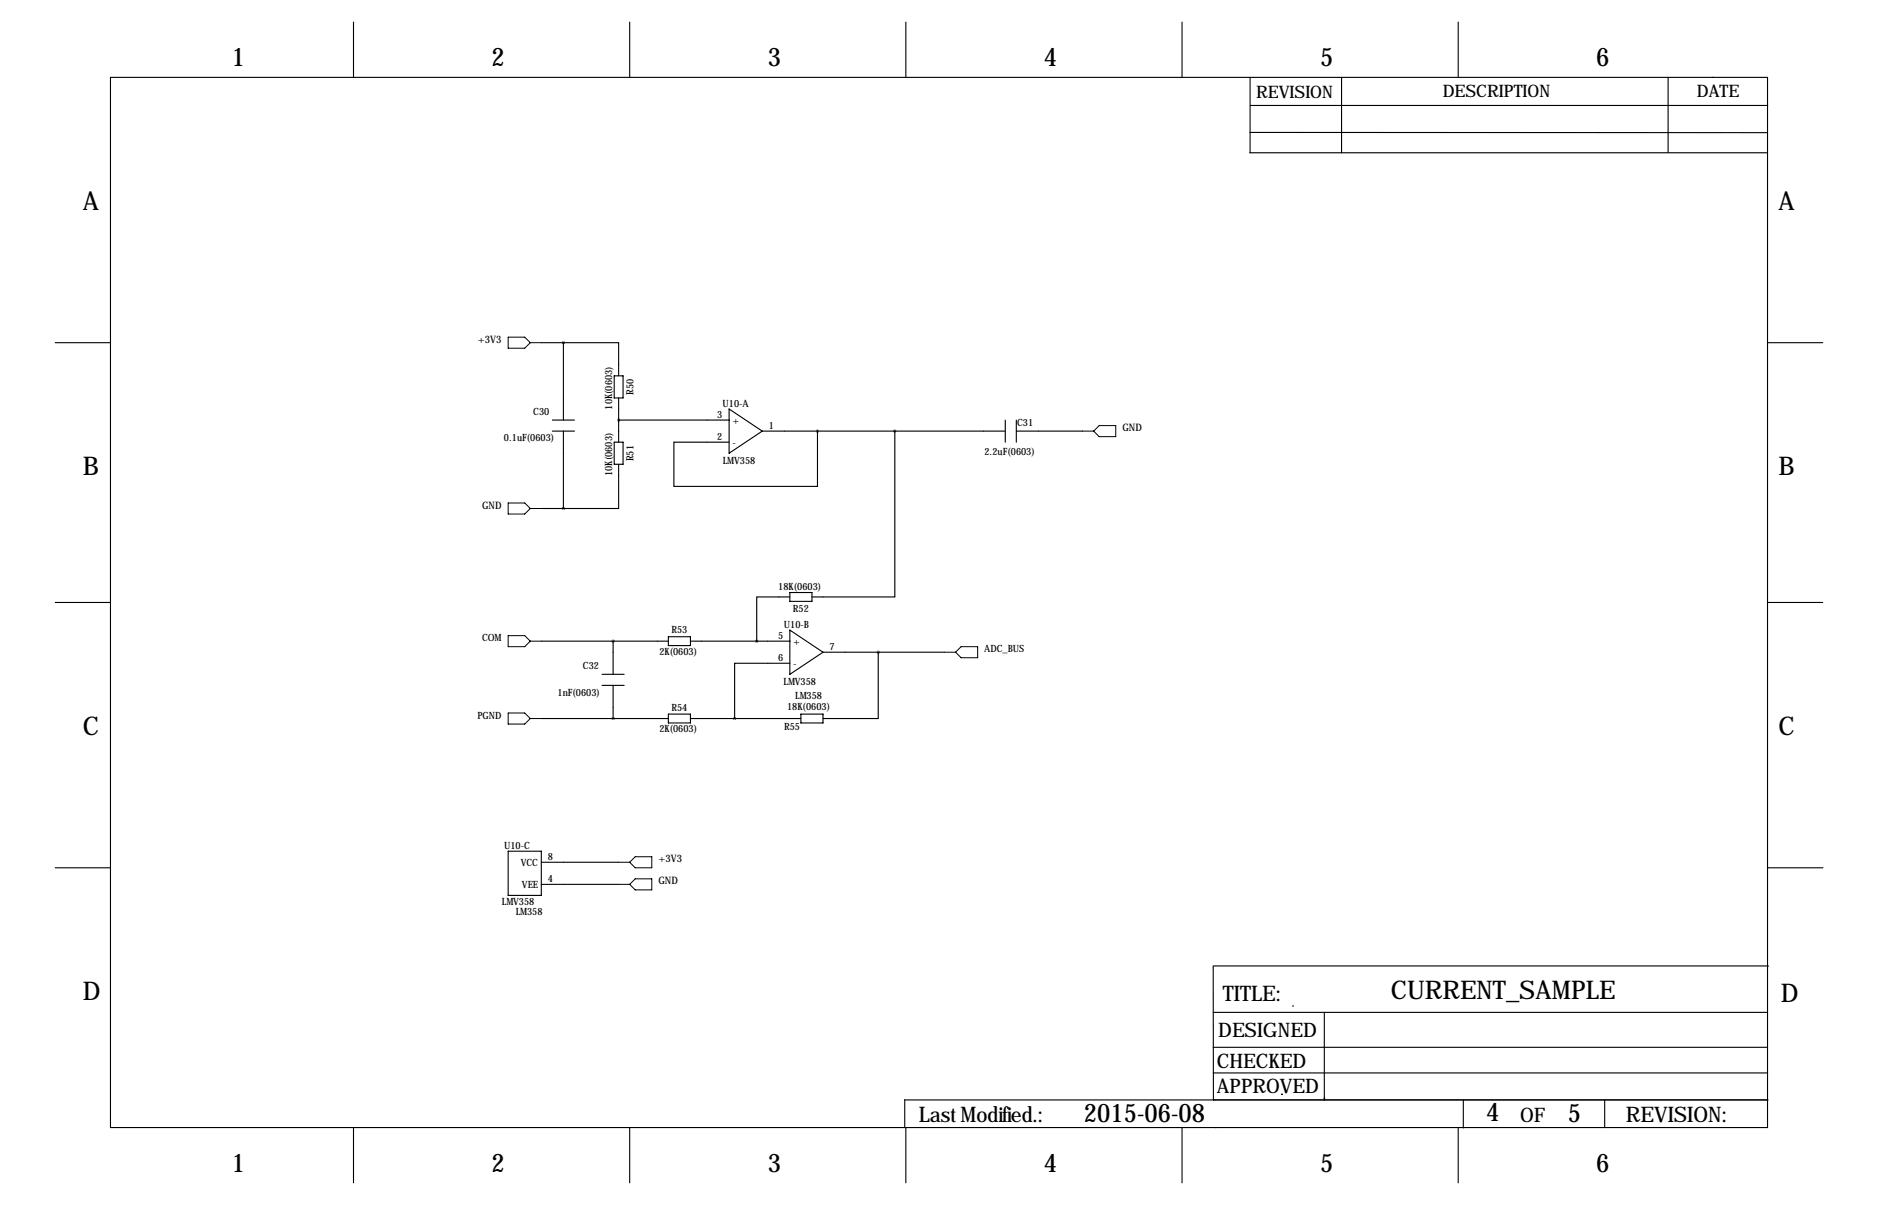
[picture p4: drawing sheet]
<svg xmlns="http://www.w3.org/2000/svg" width="432mm" height="279mm" viewBox="0 0 432 279" stroke-linecap="round" stroke-linejoin="round" font-family="sans-serif">
<g fill="none" stroke="#000" stroke-width=".25">
<path d="M25.4 17.8h381v241.3h-381zM81.3 5.1v12.7M144.8 5.1v12.7M208.3 5.1v12.7M271.8 5.1v12.7M287.4 17.8v17.3M308.5 17.8v17.3M335.3 5.1v12.7M383.5 17.8v17.3M393.7 17.8h.1M287.3 35.1h119M287.4 30.4l119 .1"/>
<path d="M287.5 24.2h119M12.7 78.7h12.7M124.5 78.7h5M129.5 78.7h12.7v7.7M129.5 78.7v17.8M406.4 78.7h12.7M127 96.5h5.1M127 99.1h5.1M129.5 99.1v17.7M141.2 86.4h2.1v5h-2.1zM142.2 91.4v10.2M142.2 96.5h25.4"/>
<path d="M167.6 94l7.7 5.1-7.7 5zM175.3 99.1h55.8M188 99.1v12.7h-33.1v-10.2h12.7M205.7 99.1v38.1h-19M231.1 96.5v5.1M233.7 99.1h15.2M233.7 96.5v5.1M124.5 116.8h5M141.2 101.6h2.1v5.1h-2.1zM142.2 106.7v10.1h-12.7M12.7 138.4h12.7M181.6 137.2h-7.6v10.1"/>
<path d="M181.6 136.1h5.1v2.1h-5.1zM406.4 138.4h12.7M124.5 147.3h29.2M138.4 154.9h5.1M138.4 157.5h5.1M141 147.3v7.6M141 157.5v7.6M153.7 146.3h5v2h-5zM158.7 147.3h22.9M181.6 152.4h-12.7v12.7M181.6 144.8l7.6 5.1-7.6 5zM189.2 149.9h28"/>
<path d="M201.9 149.9v15.2h-12.7M124.5 165.1h29.2M153.7 164.1h5v2h-5zM158.7 165.1h25.4M184.1 164.1h5.1v2h-5.1zM12.7 199.4h12.7M116.8 195.6h7.7v10.1h-7.7zM124.5 198.1h17.7M406.5 199.4h12.7M124.5 203.2h17.7M278.9 232.6h127.5M278.9 221.9l.1 30.8"/>
<path d="M279 221.9l127.5 .1M297.2 231.1h.1M304.5 232.6v20.1M81.3 259.1v12.7M144.8 259.1v12.7M208 252.7l198.5 .1M208 252.7v6.4M208.3 259.1v12.7M271.8 259.1v12.7M278.9 246.5h127.5M278.9 240.6h127.5M279.4 259.1h.1"/>
<path d="M294.6 251.5h.1M304.4 252.3h.1M335.3 259.1v12.7M336.4 252.8v6.4M369 252.7v6.4"/>
</g>
<g fill="none" stroke="#000" stroke-width=".23">
<path d="M116.8 77.5h3.8l1.3 1.2-1.3 1.3h-3.8zM121.9 78.7h2.6M248.9 99.1h2.6M251.5 99.1l1.2-1.3h3.8v2.5h-3.8zM116.8 115.6h3.8l1.3 1.2-1.3 1.3h-3.8zM121.9 116.8h2.6M116.8 146h3.8l1.3 1.3-1.3 1.3h-3.8zM121.9 147.3h2.6M217.2 149.9h2.5M219.7 149.9l1.3-1.3h3.8v2.5h-3.8zM116.8 163.8h3.8l1.3 1.3-1.3 1.3h-3.8zM121.9 165.1h2.6"/>
<path d="M142.2 198.1h2.6M146 196.8h3.9v2.6h-3.9l-1.2-1.3zM142.2 203.2h2.6M144.8 203.2l1.2-1.3h3.9v2.6h-3.9z"/>
</g>
<path d="M140.9 165.1a.05 .05 0 0 0 .1 0 .05 .05 0 0 0-.1 0zM140.9 147.3a.05 .05 0 0 0 .1 0 .05 .05 0 0 0-.1 0zM201.9 149.9a.05 .05 0 0 0 .1 0 .05 .05 0 0 0-.1 0zM142.2 96.5a.05 .05 0 0 0 .1 0 .05 .05 0 0 0-.1 0zM129.5 78.7a.05 .05 0 0 0 .1 0 .05 .05 0 0 0-.1 0zM129.5 116.8a.05 .05 0 0 0 .1 0 .05 .05 0 0 0-.1 0zM187.9 99.1a.05 .05 0 0 0 .1 0 .05 .05 0 0 0-.1 0zM205.7 99.1a.05 .05 0 0 0 .1 0 .05 .05 0 0 0-.1 0z" fill="#000" stroke="#000" stroke-width=".63"/>
<g font-size="5.9">
<text x="53.3" y="15.2">1</text>
<text x="113" y="15.2">2</text>
<text x="176.5" y="15.2">3</text>
<text x="240" y="15.2">4</text>
<text x="303.5" y="15.2">5</text>
<text x="367" y="15.2">6</text>
<text x="19" y="48.3">A</text>
<text x="408.9" y="48.3">A</text>
<text x="19" y="109.2">B</text>
<text x="408.9" y="109.2">B</text>
<text x="19" y="168.9">C</text>
<text x="408.9" y="168.9">C</text>
<text x="19" y="229.9">D</text>
<text x="319.8" y="229.6">CURRENT_SAMPLE</text>
<text x="409.4" y="230.1">D</text>
<text x="249.2" y="257.8">2015-06-08</text>
<text x="341.7" y="257.6">4</text>
<text x="360.5" y="257.8">5</text>
<text x="53.3" y="269.2">1</text>
<text x="113" y="269.2">2</text>
<text x="176.5" y="269.2">3</text>
<text x="240" y="269.2">4</text>
<text x="303.5" y="269.2">5</text>
<text x="367" y="269.2">6</text>
</g>
<g font-size="4.9">
<text x="281.2" y="230">TITLE:</text>
<text x="211.2" y="257.9">Last Modified.:</text>
<text x="373.8" y="257.9">REVISION:</text>
</g>
<g font-size="4.6">
<text x="280.1" y="238.3">DESIGNED</text>
<text x="279.8" y="245.5">CHECKED</text>
<text x="279.8" y="251.2">APPROVED</text>
<text x="349.5" y="257.7">OF</text>
</g>
<g font-size="4">
<text x="288.8" y="22.6">REVISION</text>
<text x="331.7" y="22.4">DESCRIPTION</text>
<text x="390.1" y="22.4">DATE</text>
</g>
<g font-size="2.4">
<text x="109.9" y="78.7">+3V3</text>
<text x="258.1" y="99.1">GND</text>
<text x="110.8" y="116.8">GND</text>
<text x="151.4" y="198.1">+3V3</text>
<text x="151.4" y="203.2">GND</text>
</g>
<g font-size="2.3">
<text x="122.6" y="95.2">C30</text>
<text x="140.7" y="94.1" transform="rotate(-90 140.7 94.1)">10K(0603)</text>
<text x="145.6" y="90.7" transform="rotate(-90 145.6 90.7)">R50</text>
<text x="166.1" y="93.5">U10-A</text>
<text x="115.9" y="101.4">0.1uF(0603)</text>
<text x="164.9" y="96">3</text>
<text x="164.9" y="101.1">2</text>
<text x="168.4" y="97.3">+</text>
<text x="176.8" y="98.6">1</text>
<text x="233.9" y="97.9">C31</text>
<text x="145.6" y="106" transform="rotate(-90 145.6 106)">R51</text>
<text x="166.2" y="106.5">LMV358</text>
<text x="168.4" y="102.4">-</text>
<text x="226.4" y="104.6">2.2uF(0603)</text>
<text x="140.7" y="109.3" transform="rotate(-90 140.7 109.3)">10K(0603)</text>
<text x="179" y="135.6">18K(0603)</text>
<text x="182.3" y="140.6">R52</text>
<text x="110.8" y="147.3">COM</text>
<text x="154.4" y="145.5">R53</text>
<text x="178.9" y="146.8">5</text>
<text x="180.2" y="144.3">U10-B</text>
<text x="182.4" y="148.1">+</text>
<text x="190.8" y="149.4">7</text>
<text x="226.3" y="149.9">ADC_BUS</text>
<text x="134" y="153.7">C32</text>
<text x="151.6" y="150.5">2K(0603)</text>
<text x="178.9" y="151.9">6</text>
<text x="182.4" y="153.2">-</text>
<text x="128.2" y="159.9">1nF(0603)</text>
<text x="180.1" y="157.3">LMV358</text>
<text x="182.8" y="160.6">LM358</text>
<text x="109.8" y="165.1">PGND</text>
<text x="154.4" y="163.3">R54</text>
<text x="180.3" y="167.6">R55</text>
<text x="181" y="163.2">18K(0603)</text>
<text x="151.6" y="168.2">2K(0603)</text>
<text x="115.9" y="195.1">U10-C</text>
<text x="126" y="197.6">8</text>
<text x="119.7" y="198.9">VCC</text>
<text x="126" y="202.7">4</text>
<text x="115.4" y="207.9">LMV358</text>
<text x="120" y="204">VEE</text>
<text x="118.6" y="210.1">LM358</text>
</g>
</svg>
